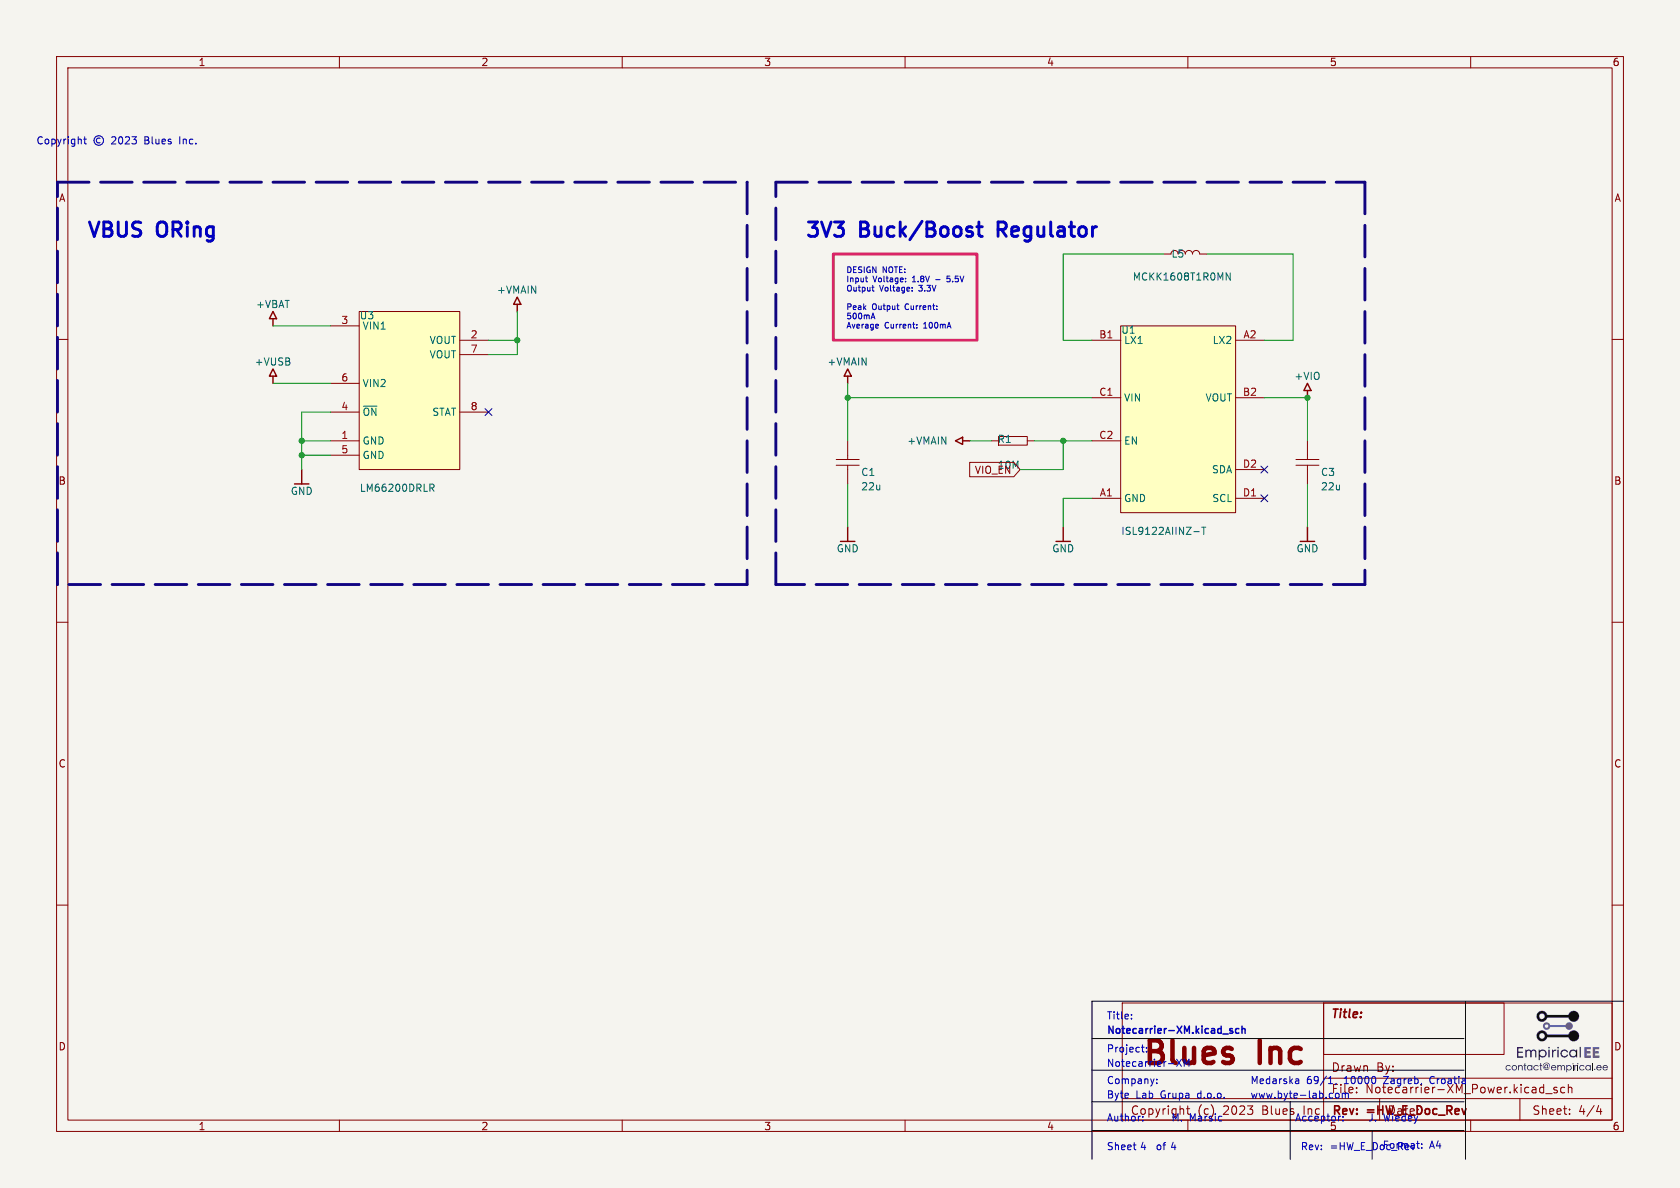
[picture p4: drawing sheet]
(kicad_sch
 (version 20250114)
 (generator "eeschema")
 (generator_version "9.0")
 (paper "A4")
 (title_block
  (rev "=HW_E_Doc_Rev")
  (company "Byte Lab Grupa d.o.o."))
 (lib_symbols
  (symbol "100378_notecarrier-xm-altium-import:+VBAT_ARROW"
   (power) (exclude_from_sim no) (in_bom yes) (on_board yes)
   (property "Reference" "#PWR" (at 0 0 0) (effects (font (size 1.27 1.27)) (hide yes)))
   (property "Value" "+VBAT" (at 0 -3.81 0) (effects (font (size 1.27 1.27))))
   (property "Footprint" "" (at 0 0 0) (effects (font (size 1.27 1.27)) (hide yes)))
   (property "Datasheet" "" (at 0 0 0) (effects (font (size 1.27 1.27)) (hide yes)))
   (property "Description" "Power symbol creates a global label with name '+VBAT'" (at 0 0 0) (effects (font (size 1.27 1.27)) (hide yes)))
   (symbol "+VBAT_ARROW_0_0"
    (polyline (pts (xy -0.635 -1.27) (xy 0.635 -1.27) (xy 0 -2.54) (xy -0.635 -1.27)) (stroke (width 0.254) (type solid)) (fill (type none)))
    (polyline (pts (xy 0 0) (xy 0 -1.27)) (stroke (width 0.254) (type solid)) (fill (type none)))
    (pin power_in line (at 0 0 0) (length 0) (hide yes) (name "+VBAT" (effects (font (size 1.27 1.27)))) (number "" (effects (font (size 1.27 1.27))))))
   (embedded_fonts no))
  (symbol "100378_notecarrier-xm-altium-import:+VIO_ARROW"
   (power) (exclude_from_sim no) (in_bom yes) (on_board yes)
   (property "Reference" "#PWR" (at 0 0 0) (effects (font (size 1.27 1.27)) (hide yes)))
   (property "Value" "+VIO" (at 0 -3.81 0) (effects (font (size 1.27 1.27))))
   (property "Footprint" "" (at 0 0 0) (effects (font (size 1.27 1.27)) (hide yes)))
   (property "Datasheet" "" (at 0 0 0) (effects (font (size 1.27 1.27)) (hide yes)))
   (property "Description" "Power symbol creates a global label with name '+VIO'" (at 0 0 0) (effects (font (size 1.27 1.27)) (hide yes)))
   (symbol "+VIO_ARROW_0_0"
    (polyline (pts (xy -0.635 -1.27) (xy 0.635 -1.27) (xy 0 -2.54) (xy -0.635 -1.27)) (stroke (width 0.254) (type solid)) (fill (type none)))
    (polyline (pts (xy 0 0) (xy 0 -1.27)) (stroke (width 0.254) (type solid)) (fill (type none)))
    (pin power_in line (at 0 0 0) (length 0) (hide yes) (name "+VIO" (effects (font (size 1.27 1.27)))) (number "" (effects (font (size 1.27 1.27))))))
   (embedded_fonts no))
  (symbol "100378_notecarrier-xm-altium-import:+VMAIN_ARROW"
   (power) (exclude_from_sim no) (in_bom yes) (on_board yes)
   (property "Reference" "#PWR" (at 0 0 0) (effects (font (size 1.27 1.27)) (hide yes)))
   (property "Value" "+VMAIN" (at 0 -3.81 0) (effects (font (size 1.27 1.27))))
   (property "Footprint" "" (at 0 0 0) (effects (font (size 1.27 1.27)) (hide yes)))
   (property "Datasheet" "" (at 0 0 0) (effects (font (size 1.27 1.27)) (hide yes)))
   (property "Description" "Power symbol creates a global label with name '+VMAIN'" (at 0 0 0) (effects (font (size 1.27 1.27)) (hide yes)))
   (symbol "+VMAIN_ARROW_0_0"
    (polyline (pts (xy -0.635 -1.27) (xy 0.635 -1.27) (xy 0 -2.54) (xy -0.635 -1.27)) (stroke (width 0.254) (type solid)) (fill (type none)))
    (polyline (pts (xy 0 0) (xy 0 -1.27)) (stroke (width 0.254) (type solid)) (fill (type none)))
    (pin power_in line (at 0 0 0) (length 0) (hide yes) (name "+VMAIN" (effects (font (size 1.27 1.27)))) (number "" (effects (font (size 1.27 1.27))))))
   (embedded_fonts no))
  (symbol "100378_notecarrier-xm-altium-import:+VUSB_ARROW"
   (power) (exclude_from_sim no) (in_bom yes) (on_board yes)
   (property "Reference" "#PWR" (at 0 0 0) (effects (font (size 1.27 1.27)) (hide yes)))
   (property "Value" "+VUSB" (at 0 -3.81 0) (effects (font (size 1.27 1.27))))
   (property "Footprint" "" (at 0 0 0) (effects (font (size 1.27 1.27)) (hide yes)))
   (property "Datasheet" "" (at 0 0 0) (effects (font (size 1.27 1.27)) (hide yes)))
   (property "Description" "Power symbol creates a global label with name '+VUSB'" (at 0 0 0) (effects (font (size 1.27 1.27)) (hide yes)))
   (symbol "+VUSB_ARROW_0_0"
    (polyline (pts (xy -0.635 -1.27) (xy 0.635 -1.27) (xy 0 -2.54) (xy -0.635 -1.27)) (stroke (width 0.254) (type solid)) (fill (type none)))
    (polyline (pts (xy 0 0) (xy 0 -1.27)) (stroke (width 0.254) (type solid)) (fill (type none)))
    (pin power_in line (at 0 0 0) (length 0) (hide yes) (name "+VUSB" (effects (font (size 1.27 1.27)))) (number "" (effects (font (size 1.27 1.27))))))
   (embedded_fonts no))
  (symbol "100378_notecarrier-xm-altium-import:GND_BAR"
   (power) (exclude_from_sim no) (in_bom yes) (on_board yes)
   (property "Reference" "#PWR" (at 0 0 0) (effects (font (size 1.27 1.27)) (hide yes)))
   (property "Value" "GND" (at 0 -3.81 0) (effects (font (size 1.27 1.27))))
   (property "Footprint" "" (at 0 0 0) (effects (font (size 1.27 1.27)) (hide yes)))
   (property "Datasheet" "" (at 0 0 0) (effects (font (size 1.27 1.27)) (hide yes)))
   (property "Description" "Power symbol creates a global label with name 'GND'" (at 0 0 0) (effects (font (size 1.27 1.27)) (hide yes)))
   (symbol "GND_BAR_0_0"
    (polyline (pts (xy -1.27 -2.54) (xy 1.27 -2.54)) (stroke (width 0.254) (type solid)) (fill (type none)))
    (polyline (pts (xy 0 0) (xy 0 -2.54)) (stroke (width 0.254) (type solid)) (fill (type none)))
    (pin power_in line (at 0 0 0) (length 0) (hide yes) (name "GND" (effects (font (size 1.27 1.27)))) (number "" (effects (font (size 1.27 1.27))))))
   (embedded_fonts no))
  (symbol "BL_Analog:root_0_ISL9122AIINZ-T_BL_Analog.SchLib" (exclude_from_sim no) (in_bom yes) (on_board yes)
   (property "Reference" "" (at 0 0 0) (effects (font (size 1.27 1.27))))
   (property "Value" "" (at 0 0 0) (effects (font (size 1.27 1.27))))
   (property "Footprint" "" (at 0 0 0) (effects (font (size 1.27 1.27)) (hide yes)))
   (property "Datasheet" "" (at 0 0 0) (effects (font (size 1.27 1.27)) (hide yes)))
   (property "Description" "IC CON BUCK-BOOST ADJ 0.5A WLCSP-8" (at 0 0 0) (effects (font (size 1.27 1.27)) (hide yes)))
   (symbol "root_0_ISL9122AIINZ-T_BL_Analog.SchLib_1_0"
    (rectangle (start 0 -20.32) (end -33.02 0) (stroke (width 0.0254) (type solid) (color 128 0 0 1)) (fill (type background)))
    (pin power_in line (at -30.48 5.08 270) (length 5.08) (name "GND" (effects (font (size 1.27 1.27)))) (number "A1" (effects (font (size 1.27 1.27)))))
    (pin input line (at -30.48 -25.4 90) (length 5.08) (name "SCL" (effects (font (size 1.27 1.27)))) (number "D1" (effects (font (size 1.27 1.27)))))
    (pin bidirectional line (at -25.4 -25.4 90) (length 5.08) (name "SDA" (effects (font (size 1.27 1.27)))) (number "D2" (effects (font (size 1.27 1.27)))))
    (pin input line (at -20.32 5.08 270) (length 5.08) (name "EN" (effects (font (size 1.27 1.27)))) (number "C2" (effects (font (size 1.27 1.27)))))
    (pin power_in line (at -12.7 5.08 270) (length 5.08) (name "VIN" (effects (font (size 1.27 1.27)))) (number "C1" (effects (font (size 1.27 1.27)))))
    (pin passive line (at -12.7 -25.4 90) (length 5.08) (name "VOUT" (effects (font (size 1.27 1.27)))) (number "B2" (effects (font (size 1.27 1.27)))))
    (pin passive line (at -2.54 5.08 270) (length 5.08) (name "LX1" (effects (font (size 1.27 1.27)))) (number "B1" (effects (font (size 1.27 1.27)))))
    (pin passive line (at -2.54 -25.4 90) (length 5.08) (name "LX2" (effects (font (size 1.27 1.27)))) (number "A2" (effects (font (size 1.27 1.27))))))
   (embedded_fonts no))
  (symbol "BL_Analog:root_0_LM66200DRLR_BL_Analog.SchLib" (exclude_from_sim no) (in_bom yes) (on_board yes)
   (property "Reference" "" (at 0 0 0) (effects (font (size 1.27 1.27))))
   (property "Value" "" (at 0 0 0) (effects (font (size 1.27 1.27))))
   (property "Footprint" "" (at 0 0 0) (effects (font (size 1.27 1.27)) (hide yes)))
   (property "Datasheet" "" (at 0 0 0) (effects (font (size 1.27 1.27)) (hide yes)))
   (property "Description" "IC, Power switch, OR Controller N+1 ORing Controller N-Channel 2:1 SOT-583" (at 0 0 0) (effects (font (size 1.27 1.27)) (hide yes)))
   (symbol "root_0_LM66200DRLR_BL_Analog.SchLib_1_0"
    (rectangle (start 0 -17.78) (end -27.94 0) (stroke (width 0.0254) (type solid) (color 128 0 0 1)) (fill (type background)))
    (pin power_in line (at -25.4 5.08 270) (length 5.08) (name "GND" (effects (font (size 1.27 1.27)))) (number "5" (effects (font (size 1.27 1.27)))))
    (pin power_in line (at -22.86 5.08 270) (length 5.08) (name "GND" (effects (font (size 1.27 1.27)))) (number "1" (effects (font (size 1.27 1.27)))))
    (pin input line (at -17.78 5.08 270) (length 5.08) (name "~{ON}" (effects (font (size 1.27 1.27)))) (number "4" (effects (font (size 1.27 1.27)))))
    (pin output line (at -17.78 -22.86 90) (length 5.08) (name "STAT" (effects (font (size 1.27 1.27)))) (number "8" (effects (font (size 1.27 1.27)))))
    (pin power_in line (at -12.7 5.08 270) (length 5.08) (name "VIN2" (effects (font (size 1.27 1.27)))) (number "6" (effects (font (size 1.27 1.27)))))
    (pin power_in line (at -7.62 -22.86 90) (length 5.08) (name "VOUT" (effects (font (size 1.27 1.27)))) (number "7" (effects (font (size 1.27 1.27)))))
    (pin power_in line (at -5.08 -22.86 90) (length 5.08) (name "VOUT" (effects (font (size 1.27 1.27)))) (number "2" (effects (font (size 1.27 1.27)))))
    (pin power_in line (at -2.54 5.08 270) (length 5.08) (name "VIN1" (effects (font (size 1.27 1.27)))) (number "3" (effects (font (size 1.27 1.27))))))
   (embedded_fonts no))
  (symbol "BL_Passive:root_0_L0603-1u-20 MCKK1608T1R0MN_BL_Passive.SchLib"
   (pin_numbers (hide yes))
   (pin_names (hide yes)) (exclude_from_sim no) (in_bom yes) (on_board yes)
   (property "Reference" "" (at 0 0 0) (effects (font (size 1.27 1.27))))
   (property "Value" "" (at 0 0 0) (effects (font (size 1.27 1.27))))
   (property "Footprint" "" (at 0 0 0) (effects (font (size 1.27 1.27)) (hide yes)))
   (property "Datasheet" "" (at 0 0 0) (effects (font (size 1.27 1.27)) (hide yes)))
   (property "Description" "Inductor 0603 1u ±20% 1.3A" (at 0 0 0) (effects (font (size 1.27 1.27)) (hide yes)))
   (symbol "root_0_L0603-1u-20 MCKK1608T1R0MN_BL_Passive.SchLib_1_0"
    (arc (start 0 2.54) (mid 0.635 1.905) (end 0 1.27) (stroke (width 0) (type solid)) (fill (type none)))
    (arc (start 0 1.27) (mid 0.635 0.635) (end 0 0) (stroke (width 0) (type solid)) (fill (type none)))
    (arc (start 0 0) (mid 0.635 -0.635) (end 0 -1.27) (stroke (width 0) (type solid)) (fill (type none)))
    (arc (start 0 -1.27) (mid 0.635 -1.905) (end 0 -2.54) (stroke (width 0) (type solid)) (fill (type none)))
    (pin passive line (at 0 3.81 270) (length 1.27) (name "1" (effects (font (size 1.27 1.27)))) (number "1" (effects (font (size 1.27 1.27)))))
    (pin passive line (at 0 -3.81 90) (length 1.27) (name "2" (effects (font (size 1.27 1.27)))) (number "2" (effects (font (size 1.27 1.27))))))
   (embedded_fonts no))
  (symbol "BL_Passive:root_0_R0402-10M-1_BL_Passive.SchLib"
   (pin_numbers (hide yes))
   (pin_names (hide yes)) (exclude_from_sim no) (in_bom yes) (on_board yes)
   (property "Reference" "" (at 0 0 0) (effects (font (size 1.27 1.27))))
   (property "Value" "" (at 0 0 0) (effects (font (size 1.27 1.27))))
   (property "Footprint" "" (at 0 0 0) (effects (font (size 1.27 1.27)) (hide yes)))
   (property "Datasheet" "" (at 0 0 0) (effects (font (size 1.27 1.27)) (hide yes)))
   (property "Description" "Resistor 10M ±1% 0402" (at 0 0 0) (effects (font (size 1.27 1.27)) (hide yes)))
   (symbol "root_0_R0402-10M-1_BL_Passive.SchLib_1_0"
    (polyline (pts (xy -0.762 3.81) (xy 0.762 3.81) (xy 0.762 -1.27) (xy -0.762 -1.27) (xy -0.762 3.81)) (stroke (width 0) (type solid)) (fill (type none)))
    (pin passive line (at 0 5.08 270) (length 1.27) (name "" (effects (font (size 1.27 1.27)))) (number "1" (effects (font (size 1.27 1.27)))))
    (pin passive line (at 0 -2.54 90) (length 1.27) (name "" (effects (font (size 1.27 1.27)))) (number "2" (effects (font (size 1.27 1.27))))))
   (embedded_fonts no))
  (symbol "BL_Passive:root_1_C0805-22u-16V-X5R_BL_Passive.SchLib"
   (pin_numbers (hide yes))
   (pin_names (hide yes)) (exclude_from_sim no) (in_bom yes) (on_board yes)
   (property "Reference" "" (at 0 0 0) (effects (font (size 1.27 1.27))))
   (property "Value" "" (at 0 0 0) (effects (font (size 1.27 1.27))))
   (property "Footprint" "" (at 0 0 0) (effects (font (size 1.27 1.27)) (hide yes)))
   (property "Datasheet" "" (at 0 0 0) (effects (font (size 1.27 1.27)) (hide yes)))
   (property "Description" "Capacitor ceramic 22u ±10% X5R 16V 0805" (at 0 0 0) (effects (font (size 1.27 1.27)) (hide yes)))
   (symbol "root_1_C0805-22u-16V-X5R_BL_Passive.SchLib_1_0"
    (polyline (pts (xy -4.572 -0.762) (xy -0.508 -0.762)) (stroke (width 0) (type solid)) (fill (type none)))
    (polyline (pts (xy -2.54 0) (xy -2.54 -0.762)) (stroke (width 0) (type solid)) (fill (type none)))
    (polyline (pts (xy -2.54 -2.54) (xy -2.54 -1.778)) (stroke (width 0) (type solid)) (fill (type none)))
    (polyline (pts (xy -0.508 -1.778) (xy -4.572 -1.778)) (stroke (width 0) (type solid)) (fill (type none)))
    (pin passive line (at -2.54 2.54 270) (length 2.54) (name "1" (effects (font (size 1.27 1.27)))) (number "1" (effects (font (size 1.27 1.27)))))
    (pin passive line (at -2.54 -5.08 90) (length 2.54) (name "2" (effects (font (size 1.27 1.27)))) (number "2" (effects (font (size 1.27 1.27))))))
   (embedded_fonts no)))
 (rectangle
  (start 172.72 44.9072)
  (end 147.32 60.1472)
  (stroke (width 0.508) (type solid) (color 218 36 103 1))
  (fill (type none)))
 (text "3V3 Buck/Boost Regulator"
  (exclude_from_sim no)
  (at 142.24 42.3672 0)
  (effects (font (size 2.54 2.54) (thickness 0.508)
    (bold yes)) (justify left bottom)))
 (text "${PROJECTNAME}"
  (exclude_from_sim no)
  (at 195.58 188.9252 0)
  (effects (font (size 1.27 1.27)) (justify left bottom)))
 (text "Acceptor:"
  (exclude_from_sim no)
  (at 228.854 198.5772 0)
  (effects (font (size 1.27 1.27)) (justify left bottom)))
 (text "${##}"
  (exclude_from_sim no)
  (at 206.756 203.6572 0)
  (effects (font (size 1.27 1.27)) (justify left bottom)))
 (text "Sheet"
  (exclude_from_sim no)
  (at 195.58 203.6572 0)
  (effects (font (size 1.27 1.27)) (justify left bottom)))
 (text "Rev:"
  (exclude_from_sim no)
  (at 229.87 203.6572 0)
  (effects (font (size 1.27 1.27)) (justify left bottom)))
 (text "Format: A4"
  (exclude_from_sim no)
  (at 244.348 203.4032 0)
  (effects (font (size 1.27 1.27)) (justify left bottom)))
 (text "${ADDRESS1}"
  (exclude_from_sim no)
  (at 220.98 191.9732 0)
  (effects (font (size 1.27 1.27)) (justify left bottom)))
 (text "${WEB}"
  (exclude_from_sim no)
  (at 220.98 194.5132 0)
  (effects (font (size 1.27 1.27)) (justify left bottom)))
 (text "Title:"
  (exclude_from_sim no)
  (at 195.58 180.5432 0)
  (effects (font (size 1.27 1.27)) (justify left bottom)))
 (text "${#}"
  (exclude_from_sim no)
  (at 201.422 203.6572 0)
  (effects (font (size 1.27 1.27)) (justify left bottom)))
 (text "Author:"
  (exclude_from_sim no)
  (at 195.58 198.5772 0)
  (effects (font (size 1.27 1.27)) (justify left bottom)))
 (text "of"
  (exclude_from_sim no)
  (at 204.216 203.6572 0)
  (effects (font (size 1.27 1.27)) (justify left bottom)))
 (text "${FILENAME}"
  (exclude_from_sim no)
  (at 195.58 183.0832 0)
  (effects (font (size 1.27 1.27) (thickness 0.254)
    (bold yes)) (justify left bottom)))
 (text "Copyright © 2023 Blues Inc."
  (exclude_from_sim no)
  (at 6.35 25.8572 0)
  (effects (font (size 1.27 1.27)) (justify left bottom)))
 (text "${REVISION}"
  (exclude_from_sim no)
  (at 234.95 203.6572 0)
  (effects (font (size 1.27 1.27)) (justify left bottom)))
 (text "${AUTHOR}"
  (exclude_from_sim no)
  (at 207.01 198.5772 0)
  (effects (font (size 1.27 1.27)) (justify left bottom)))
 (text "${ACCEPTOR}"
  (exclude_from_sim no)
  (at 241.808 198.5772 0)
  (effects (font (size 1.27 1.27)) (justify left bottom)))
 (text "VBUS ORing"
  (exclude_from_sim no)
  (at 15.24 42.3672 0)
  (effects (font (size 2.54 2.54) (thickness 0.508)
    (bold yes)) (justify left bottom)))
 (text "Project:"
  (exclude_from_sim no)
  (at 195.58 186.3852 0)
  (effects (font (size 1.27 1.27)) (justify left bottom)))
 (text "Company:"
  (exclude_from_sim no)
  (at 195.58 191.9732 0)
  (effects (font (size 1.27 1.27)) (justify left bottom)))
 (text "${COMPANY}"
  (exclude_from_sim no)
  (at 195.58 194.5132 0)
  (effects (font (size 1.27 1.27)) (justify left bottom)))
 (text_box "DESIGN NOTE:\nInput Voltage: 1.8V - 5.5V\nOutput Voltage: 3.3V\n\nPeak Output Current: 500mA\nAverage Current: 100mA"
  (exclude_from_sim no)
  (at 172.72 46.1772 0)
  (size -24.13 12.7)
  (margins 0.9525 0.9525 0.9525 0.9525)
  (stroke (width -0.0001) (type default) (color 0 0 0 1))
  (fill (type none))
  (effects (font (size 1.016 1.016)) (justify left top)))
 (junction
  (at 91.44 60.1472)
  (diameter 0)
  (color 0 0 0 0))
 (junction
  (at 53.34 77.9272)
  (diameter 0)
  (color 0 0 0 0))
 (junction
  (at 53.34 80.4672)
  (diameter 0)
  (color 0 0 0 0))
 (junction
  (at 187.96 77.9272)
  (diameter 0)
  (color 0 0 0 0))
 (junction
  (at 149.86 70.3072)
  (diameter 0)
  (color 0 0 0 0))
 (junction
  (at 231.14 70.3072)
  (diameter 0)
  (color 0 0 0 0))
 (no_connect
  (at 223.52 83.0072))
 (no_connect
  (at 86.36 72.8472))
 (no_connect
  (at 223.52 88.0872))
 (polyline
  (pts (xy 259.08 204.9272) (xy 259.08 176.9872))
  (stroke (width 0.0254) (type solid) (color 0 0 0 1)))
 (wire
  (pts (xy 53.34 83.0072) (xy 53.34 80.4672))
  (stroke (width 0) (type default)))
 (wire
  (pts (xy 187.96 93.1672) (xy 187.96 88.0872))
  (stroke (width 0) (type default)))
 (polyline
  (pts (xy 258.826 183.5912) (xy 193.04 183.5912))
  (stroke (width 0.0254) (type solid) (color 0 0 0 1)))
 (polyline
  (pts (xy 10.16 103.3272) (xy 10.16 32.2072))
  (stroke (width 0.508) (type dash) (color 17 3 127 1)))
 (polyline
  (pts (xy 241.3 32.2072) (xy 241.3 103.3272))
  (stroke (width 0.508) (type dash) (color 17 3 127 1)))
 (wire
  (pts (xy 228.6 44.9072) (xy 228.6 60.1472))
  (stroke (width 0) (type default)))
 (wire
  (pts (xy 91.44 60.1472) (xy 91.44 55.0672))
  (stroke (width 0) (type default)))
 (polyline
  (pts (xy 193.04 204.9272) (xy 193.04 176.9872))
  (stroke (width 0.0254) (type solid) (color 0 0 0 1)))
 (wire
  (pts (xy 231.14 77.9272) (xy 231.14 70.3072))
  (stroke (width 0) (type default)))
 (wire
  (pts (xy 187.96 44.9072) (xy 205.74 44.9072))
  (stroke (width 0) (type default)))
 (wire
  (pts (xy 228.6 60.1472) (xy 223.52 60.1472))
  (stroke (width 0) (type default)))
 (polyline
  (pts (xy 258.826 194.7672) (xy 193.04 194.7672))
  (stroke (width 0.0254) (type solid) (color 0 0 0 1)))
 (wire
  (pts (xy 53.34 80.4672) (xy 53.34 77.9272))
  (stroke (width 0) (type default)))
 (wire
  (pts (xy 149.86 70.3072) (xy 149.86 67.7672))
  (stroke (width 0) (type default)))
 (polyline
  (pts (xy 137.16 103.3272) (xy 137.16 32.2072))
  (stroke (width 0.508) (type dash) (color 17 3 127 1)))
 (wire
  (pts (xy 193.04 70.3072) (xy 149.86 70.3072))
  (stroke (width 0) (type default)))
 (wire
  (pts (xy 187.96 83.0072) (xy 187.96 77.9272))
  (stroke (width 0) (type default)))
 (polyline
  (pts (xy 132.08 103.3272) (xy 10.16 103.3272))
  (stroke (width 0.508) (type dash) (color 17 3 127 1)))
 (polyline
  (pts (xy 241.3 103.3272) (xy 137.16 103.3272))
  (stroke (width 0.508) (type dash) (color 17 3 127 1)))
 (polyline
  (pts (xy 258.826 199.8472) (xy 193.04 199.8472))
  (stroke (width 0.0254) (type solid) (color 0 0 0 1)))
 (wire
  (pts (xy 91.44 62.6872) (xy 91.44 60.1472))
  (stroke (width 0) (type default)))
 (wire
  (pts (xy 58.42 80.4672) (xy 53.34 80.4672))
  (stroke (width 0) (type default)))
 (wire
  (pts (xy 231.14 70.3072) (xy 223.52 70.3072))
  (stroke (width 0) (type default)))
 (polyline
  (pts (xy 193.04 176.9872) (xy 287.02 176.9872))
  (stroke (width 0.0254) (type solid) (color 0 0 0 1)))
 (polyline
  (pts (xy 228.092 199.8472) (xy 228.092 204.9272))
  (stroke (width 0.0254) (type solid) (color 0 0 0 1)))
 (wire
  (pts (xy 149.86 93.1672) (xy 149.86 85.5472))
  (stroke (width 0) (type default)))
 (wire
  (pts (xy 171.45 77.9272) (xy 175.26 77.9272))
  (stroke (width 0) (type default)))
 (wire
  (pts (xy 187.96 88.0872) (xy 193.04 88.0872))
  (stroke (width 0) (type default)))
 (wire
  (pts (xy 48.26 67.7672) (xy 58.42 67.7672))
  (stroke (width 0) (type default)))
 (wire
  (pts (xy 53.34 72.8472) (xy 53.34 77.9272))
  (stroke (width 0) (type default)))
 (polyline
  (pts (xy 10.16 32.2072) (xy 132.08 32.2072))
  (stroke (width 0.508) (type dash) (color 17 3 127 1)))
 (wire
  (pts (xy 149.86 70.3072) (xy 149.86 77.9272))
  (stroke (width 0) (type default)))
 (wire
  (pts (xy 213.36 44.9072) (xy 228.6 44.9072))
  (stroke (width 0) (type default)))
 (wire
  (pts (xy 180.34 83.0072) (xy 187.96 83.0072))
  (stroke (width 0) (type default)))
 (wire
  (pts (xy 193.04 60.1472) (xy 187.96 60.1472))
  (stroke (width 0) (type default)))
 (polyline
  (pts (xy 258.826 189.1792) (xy 193.04 189.1792))
  (stroke (width 0.0254) (type solid) (color 0 0 0 1)))
 (polyline
  (pts (xy 242.57 199.8472) (xy 242.57 204.9272))
  (stroke (width 0.0254) (type solid) (color 0 0 0 1)))
 (polyline
  (pts (xy 132.08 32.2072) (xy 132.08 103.3272))
  (stroke (width 0.508) (type dash) (color 17 3 127 1)))
 (polyline
  (pts (xy 228.092 194.7672) (xy 228.092 199.8472))
  (stroke (width 0.0254) (type solid) (color 0 0 0 1)))
 (wire
  (pts (xy 48.26 57.6072) (xy 58.42 57.6072))
  (stroke (width 0) (type default)))
 (wire
  (pts (xy 53.34 77.9272) (xy 58.42 77.9272))
  (stroke (width 0) (type default)))
 (wire
  (pts (xy 187.96 77.9272) (xy 193.04 77.9272))
  (stroke (width 0) (type default)))
 (polyline
  (pts (xy 137.16 32.2072) (xy 241.3 32.2072))
  (stroke (width 0.508) (type dash) (color 17 3 127 1)))
 (wire
  (pts (xy 86.36 62.6872) (xy 91.44 62.6872))
  (stroke (width 0) (type default)))
 (wire
  (pts (xy 58.42 72.8472) (xy 53.34 72.8472))
  (stroke (width 0) (type default)))
 (wire
  (pts (xy 187.96 60.1472) (xy 187.96 44.9072))
  (stroke (width 0) (type default)))
 (wire
  (pts (xy 231.14 93.1672) (xy 231.14 85.5472))
  (stroke (width 0) (type default)))
 (wire
  (pts (xy 86.36 60.1472) (xy 91.44 60.1472))
  (stroke (width 0) (type default)))
 (wire
  (pts (xy 182.88 77.9272) (xy 187.96 77.9272))
  (stroke (width 0) (type default)))
 (global_label "VIO_EN"
  (shape input)
  (at 180.34 83.0072 180)
  (effects (font (size 1.27 1.27)) (justify right))
  (property "Intersheetrefs" "${INTERSHEET_REFS}" (at 180.34 83.0072 0) (effects (font (size 1.27 1.27)) (hide yes))))
 (symbol
  (lib_id "100378_notecarrier-xm-altium-import:GND_BAR")
  (at 149.86 93.1672 0)
  (unit 1)
  (exclude_from_sim no)
  (in_bom yes)
  (on_board yes)
  (dnp no)
  (property "Reference" "#PWR0139" (at 149.86 93.1672 0) (effects (font (size 1.27 1.27)) (hide yes)))
  (property "Value" "GND" (at 149.86 96.9772 0) (effects (font (size 1.27 1.27))))
  (property "Footprint" "" (at 149.86 93.1672 0) (effects (font (size 1.27 1.27))))
  (property "Datasheet" "" (at 149.86 93.1672 0) (effects (font (size 1.27 1.27))))
  (property "Description" "" (at 149.86 93.1672 0) (effects (font (size 1.27 1.27))))
  (pin ""))
 (symbol
  (lib_id "100378_notecarrier-xm-altium-import:+VIO_ARROW")
  (at 231.14 70.3072 180)
  (unit 1)
  (exclude_from_sim no)
  (in_bom yes)
  (on_board yes)
  (dnp no)
  (property "Reference" "#PWR0140" (at 231.14 70.3072 0) (effects (font (size 1.27 1.27)) (hide yes)))
  (property "Value" "+VIO" (at 231.14 66.4972 0) (effects (font (size 1.27 1.27))))
  (property "Footprint" "" (at 231.14 70.3072 0) (effects (font (size 1.27 1.27))))
  (property "Datasheet" "" (at 231.14 70.3072 0) (effects (font (size 1.27 1.27))))
  (property "Description" "" (at 231.14 70.3072 0) (effects (font (size 1.27 1.27))))
  (pin ""))
 (symbol
  (lib_id "100378_notecarrier-xm-altium-import:GND_BAR")
  (at 53.34 83.0072 0)
  (unit 1)
  (exclude_from_sim no)
  (in_bom yes)
  (on_board yes)
  (dnp no)
  (property "Reference" "#PWR0141" (at 53.34 83.0072 0) (effects (font (size 1.27 1.27)) (hide yes)))
  (property "Value" "GND" (at 53.34 86.8172 0) (effects (font (size 1.27 1.27))))
  (property "Footprint" "" (at 53.34 83.0072 0) (effects (font (size 1.27 1.27))))
  (property "Datasheet" "" (at 53.34 83.0072 0) (effects (font (size 1.27 1.27))))
  (property "Description" "" (at 53.34 83.0072 0) (effects (font (size 1.27 1.27))))
  (pin ""))
 (symbol
  (lib_id "BL_Analog:root_0_LM66200DRLR_BL_Analog.SchLib")
  (at 63.5 55.0672 90)
  (unit 1)
  (exclude_from_sim no)
  (in_bom yes)
  (on_board yes)
  (dnp no)
  (property "Reference" "U3" (at 63.5 55.0672 90) (effects (font (size 1.27 1.27)) (justify right bottom)))
  (property "Value" "LM66200DRLR" (at 63.5 85.5472 90) (effects (font (size 1.27 1.27)) (justify right bottom)))
  (property "Footprint" "SOT-583" (at 63.5 55.0672 0) (effects (font (size 1.27 1.27)) (hide yes)))
  (property "Datasheet" "" (at 63.5 55.0672 0) (effects (font (size 1.27 1.27)) (hide yes)))
  (property "Description" "IC, Power switch, OR Controller N+1 ORing Controller N-Channel 2:1 SOT-583" (at 63.5 55.0672 0) (effects (font (size 1.27 1.27)) (hide yes)))
  (property "CHECKED_BY" "Hamin" (at 57.912 100.7872 90) (effects (font (size 1.27 1.27)) (justify right bottom) (hide yes)))
  (property "DATEMODIFIED" "06-02-2023" (at 57.912 100.7872 90) (effects (font (size 1.27 1.27)) (justify right bottom) (hide yes)))
  (property "DRAWN_BY" "Golubic" (at 57.912 100.7872 90) (effects (font (size 1.27 1.27)) (justify right bottom) (hide yes)))
  (property "MANUFACTURER PART NUMBER" "LM66200DRLR" (at 57.912 100.7872 90) (effects (font (size 1.27 1.27)) (justify right bottom) (hide yes)))
  (property "MANUFACTURER" "Texas Instruments" (at 57.912 100.7872 90) (effects (font (size 1.27 1.27)) (justify right bottom) (hide yes)))
  (property "NOTE" "*" (at 57.912 100.7872 90) (effects (font (size 1.27 1.27)) (justify right bottom) (hide yes)))
  (property "BL PART NUMBER" "2007-318" (at 57.912 100.7872 90) (effects (font (size 1.27 1.27)) (justify right bottom) (hide yes)))
  (property "SUPPLIER 1" "Digi-Key" (at 50.292 49.9872 90) (effects (font (size 1.27 1.27)) (justify right bottom) (hide yes)))
  (property "SUPPLIER PART NUMBER 1" "296-LM66200DRLRTR-ND" (at 50.292 49.9872 90) (effects (font (size 1.27 1.27)) (justify right bottom) (hide yes)))
  (pin "3")
  (pin "4")
  (pin "5")
  (pin "8")
  (pin "6")
  (pin "2")
  (pin "7")
  (pin "1"))
 (symbol
  (lib_id "100378_notecarrier-xm-altium-import:+VMAIN_ARROW")
  (at 171.45 77.9272 270)
  (unit 1)
  (exclude_from_sim no)
  (in_bom yes)
  (on_board yes)
  (dnp no)
  (property "Reference" "#PWR0142" (at 171.45 77.9272 0) (effects (font (size 1.27 1.27)) (hide yes)))
  (property "Value" "+VMAIN" (at 167.64 77.9272 90) (effects (font (size 1.27 1.27)) (justify right)))
  (property "Footprint" "" (at 171.45 77.9272 0) (effects (font (size 1.27 1.27))))
  (property "Datasheet" "" (at 171.45 77.9272 0) (effects (font (size 1.27 1.27))))
  (property "Description" "" (at 171.45 77.9272 0) (effects (font (size 1.27 1.27))))
  (pin ""))
 (symbol
  (lib_id "100378_notecarrier-xm-altium-import:GND_BAR")
  (at 187.96 93.1672 0)
  (unit 1)
  (exclude_from_sim no)
  (in_bom yes)
  (on_board yes)
  (dnp no)
  (property "Reference" "#PWR0143" (at 187.96 93.1672 0) (effects (font (size 1.27 1.27)) (hide yes)))
  (property "Value" "GND" (at 187.96 96.9772 0) (effects (font (size 1.27 1.27))))
  (property "Footprint" "" (at 187.96 93.1672 0) (effects (font (size 1.27 1.27))))
  (property "Datasheet" "" (at 187.96 93.1672 0) (effects (font (size 1.27 1.27))))
  (property "Description" "" (at 187.96 93.1672 0) (effects (font (size 1.27 1.27))))
  (pin ""))
 (symbol
  (lib_id "100378_notecarrier-xm-altium-import:+VUSB_ARROW")
  (at 48.26 67.7672 180)
  (unit 1)
  (exclude_from_sim no)
  (in_bom yes)
  (on_board yes)
  (dnp no)
  (property "Reference" "#PWR0144" (at 48.26 67.7672 0) (effects (font (size 1.27 1.27)) (hide yes)))
  (property "Value" "+VUSB" (at 48.26 63.9572 0) (effects (font (size 1.27 1.27))))
  (property "Footprint" "" (at 48.26 67.7672 0) (effects (font (size 1.27 1.27))))
  (property "Datasheet" "" (at 48.26 67.7672 0) (effects (font (size 1.27 1.27))))
  (property "Description" "" (at 48.26 67.7672 0) (effects (font (size 1.27 1.27))))
  (pin ""))
 (symbol
  (lib_id "100378_notecarrier-xm-altium-import:+VMAIN_ARROW")
  (at 91.44 55.0672 180)
  (unit 1)
  (exclude_from_sim no)
  (in_bom yes)
  (on_board yes)
  (dnp no)
  (property "Reference" "#PWR0145" (at 91.44 55.0672 0) (effects (font (size 1.27 1.27)) (hide yes)))
  (property "Value" "+VMAIN" (at 91.44 51.2572 0) (effects (font (size 1.27 1.27))))
  (property "Footprint" "" (at 91.44 55.0672 0) (effects (font (size 1.27 1.27))))
  (property "Datasheet" "" (at 91.44 55.0672 0) (effects (font (size 1.27 1.27))))
  (property "Description" "" (at 91.44 55.0672 0) (effects (font (size 1.27 1.27))))
  (pin ""))
 (symbol
  (lib_id "BL_Analog:root_0_ISL9122AIINZ-T_BL_Analog.SchLib")
  (at 198.12 57.6072 90)
  (unit 1)
  (exclude_from_sim no)
  (in_bom yes)
  (on_board yes)
  (dnp no)
  (property "Reference" "U1" (at 198.12 57.6072 90) (effects (font (size 1.27 1.27)) (justify right bottom)))
  (property "Value" "ISL9122AIINZ-T" (at 198.12 93.1672 90) (effects (font (size 1.27 1.27)) (justify right bottom)))
  (property "Footprint" "BL_Components.PcbLib:BGA8N40P2X4_180x100x50" (at 198.12 57.6072 0) (effects (font (size 1.27 1.27)) (hide yes)))
  (property "Datasheet" "" (at 198.12 57.6072 0) (effects (font (size 1.27 1.27)) (hide yes)))
  (property "Description" "IC CON BUCK-BOOST ADJ 0.5A WLCSP-8" (at 198.12 57.6072 0) (effects (font (size 1.27 1.27)) (hide yes)))
  (property "MANUFACTURER PART NUMBER" "ISL9122AIINZ-T" (at 192.532 67.2592 90) (effects (font (size 1.27 1.27)) (justify right bottom) (hide yes)))
  (property "DATEMODIFIED" "13-01-2023" (at 192.532 67.2592 90) (effects (font (size 1.27 1.27)) (justify right bottom) (hide yes)))
  (property "CHECKED_BY" "Hlupic" (at 192.532 67.2592 90) (effects (font (size 1.27 1.27)) (justify right bottom) (hide yes)))
  (property "DRAWN_BY" "Marsic" (at 192.532 67.2592 90) (effects (font (size 1.27 1.27)) (justify right bottom) (hide yes)))
  (property "MANUFACTURER" "Renesas" (at 192.532 67.2592 90) (effects (font (size 1.27 1.27)) (justify right bottom) (hide yes)))
  (property "BL PART NUMBER" "2007-147" (at 192.532 67.2592 90) (effects (font (size 1.27 1.27)) (justify right bottom) (hide yes)))
  (property "NOTE" "*" (at 192.532 67.2592 90) (effects (font (size 1.27 1.27)) (justify right bottom) (hide yes)))
  (pin "C1")
  (pin "B1")
  (pin "A2")
  (pin "A1")
  (pin "B2")
  (pin "C2")
  (pin "D2")
  (pin "D1"))
 (symbol
  (lib_id "100378_notecarrier-xm-altium-import:+VBAT_ARROW")
  (at 48.26 57.6072 180)
  (unit 1)
  (exclude_from_sim no)
  (in_bom yes)
  (on_board yes)
  (dnp no)
  (property "Reference" "#PWR0146" (at 48.26 57.6072 0) (effects (font (size 1.27 1.27)) (hide yes)))
  (property "Value" "+VBAT" (at 48.26 53.7972 0) (effects (font (size 1.27 1.27))))
  (property "Footprint" "" (at 48.26 57.6072 0) (effects (font (size 1.27 1.27))))
  (property "Datasheet" "" (at 48.26 57.6072 0) (effects (font (size 1.27 1.27))))
  (property "Description" "" (at 48.26 57.6072 0) (effects (font (size 1.27 1.27))))
  (pin ""))
 (symbol
  (lib_id "BL_Passive:root_0_L0603-1u-20 MCKK1608T1R0MN_BL_Passive.SchLib")
  (at 209.55 44.9072 90)
  (unit 1)
  (exclude_from_sim no)
  (in_bom yes)
  (on_board yes)
  (dnp no)
  (property "Reference" "L5" (at 207.01 44.1452 90) (effects (font (size 1.27 1.27)) (justify right bottom)))
  (property "Value" "MCKK1608T1R0MN" (at 200.152 48.2092 90) (effects (font (size 1.27 1.27)) (justify right bottom)))
  (property "Footprint" "BL_Passive.PcbLib:L-0603" (at 209.55 44.9072 0) (effects (font (size 1.27 1.27)) (hide yes)))
  (property "Datasheet" "" (at 209.55 44.9072 0) (effects (font (size 1.27 1.27)) (hide yes)))
  (property "Description" "Inductor 0603 1u ±20% 1.3A" (at 209.55 44.9072 0) (effects (font (size 1.27 1.27)) (hide yes)))
  (property "MANUFACTURER PART NUMBER" "MCKK1608T1R0MN" (at 203.962 54.5592 90) (effects (font (size 1.27 1.27)) (justify right bottom) (hide yes)))
  (property "DATEMODIFIED" "30-01-2020" (at 203.962 54.5592 90) (effects (font (size 1.27 1.27)) (justify right bottom) (hide yes)))
  (property "CHECKED_BY" "Hlupic" (at 203.962 54.5592 90) (effects (font (size 1.27 1.27)) (justify right bottom) (hide yes)))
  (property "DRAWN_BY" "Fumic" (at 203.962 54.5592 90) (effects (font (size 1.27 1.27)) (justify right bottom) (hide yes)))
  (property "MANUFACTURER" "Taiyo Yuden" (at 203.962 54.5592 90) (effects (font (size 1.27 1.27)) (justify right bottom) (hide yes)))
  (property "BL PART NUMBER" "2003-989" (at 203.962 54.5592 90) (effects (font (size 1.27 1.27)) (justify right bottom) (hide yes)))
  (property "NOTE" "*" (at 203.962 54.5592 90) (effects (font (size 1.27 1.27)) (justify right bottom) (hide yes)))
  (property "SUPPLIER 1" "Digi-Key" (at 205.232 42.8752 90) (effects (font (size 1.27 1.27)) (justify right bottom) (hide yes)))
  (property "SUPPLIER PART NUMBER 1" "587-5973-1-ND" (at 205.232 42.8752 90) (effects (font (size 1.27 1.27)) (justify right bottom) (hide yes)))
  (pin "1")
  (pin "2"))
 (symbol
  (lib_id "100378_notecarrier-xm-altium-import:GND_BAR")
  (at 231.14 93.1672 0)
  (unit 1)
  (exclude_from_sim no)
  (in_bom yes)
  (on_board yes)
  (dnp no)
  (property "Reference" "#PWR0147" (at 231.14 93.1672 0) (effects (font (size 1.27 1.27)) (hide yes)))
  (property "Value" "GND" (at 231.14 96.9772 0) (effects (font (size 1.27 1.27))))
  (property "Footprint" "" (at 231.14 93.1672 0) (effects (font (size 1.27 1.27))))
  (property "Datasheet" "" (at 231.14 93.1672 0) (effects (font (size 1.27 1.27))))
  (property "Description" "" (at 231.14 93.1672 0) (effects (font (size 1.27 1.27))))
  (pin ""))
 (symbol
  (lib_id "BL_Passive:root_1_C0805-22u-16V-X5R_BL_Passive.SchLib")
  (at 147.32 83.0072 180)
  (unit 1)
  (exclude_from_sim no)
  (in_bom yes)
  (on_board yes)
  (dnp no)
  (property "Reference" "C1" (at 152.146 82.7532 0) (effects (font (size 1.27 1.27)) (justify right bottom)))
  (property "Value" "22u" (at 152.146 85.2932 0) (effects (font (size 1.27 1.27)) (justify right bottom)))
  (property "Footprint" "C-0805" (at 147.32 83.0072 0) (effects (font (size 1.27 1.27)) (hide yes)))
  (property "Datasheet" "" (at 147.32 83.0072 0) (effects (font (size 1.27 1.27)) (hide yes)))
  (property "Description" "Capacitor ceramic 22u ±10% X5R 16V 0805" (at 147.32 83.0072 0) (effects (font (size 1.27 1.27)) (hide yes)))
  (property "BL PART NUMBER" "2006-222" (at 147.574 77.4192 0) (effects (font (size 1.27 1.27)) (justify right bottom) (hide yes)))
  (property "MANUFACTURER" "N/A" (at 147.574 77.4192 0) (effects (font (size 1.27 1.27)) (justify right bottom) (hide yes)))
  (property "MANUFACTURER PART NUMBER" "N/A" (at 147.574 77.4192 0) (effects (font (size 1.27 1.27)) (justify right bottom) (hide yes)))
  (property "DRAWN_BY" "Fumic" (at 147.574 77.4192 0) (effects (font (size 1.27 1.27)) (justify right bottom) (hide yes)))
  (property "DATEMODIFIED" "28-07-2022" (at 147.574 77.4192 0) (effects (font (size 1.27 1.27)) (justify right bottom) (hide yes)))
  (property "CHECKED_BY" "Hamin" (at 147.574 77.4192 0) (effects (font (size 1.27 1.27)) (justify right bottom) (hide yes)))
  (property "SUPPLIER 1" "" (at 147.574 77.4192 0) (effects (font (size 1.27 1.27)) (justify right bottom) (hide yes)))
  (property "SUPPLIER PART NUMBER 1" "" (at 147.574 77.4192 0) (effects (font (size 1.27 1.27)) (justify right bottom) (hide yes)))
  (pin "1")
  (pin "2"))
 (symbol
  (lib_id "BL_Passive:root_0_R0402-10M-1_BL_Passive.SchLib")
  (at 180.34 77.9272 90)
  (unit 1)
  (exclude_from_sim no)
  (in_bom yes)
  (on_board yes)
  (dnp no)
  (property "Reference" "R1" (at 176.276 76.9112 90) (effects (font (size 1.27 1.27)) (justify right bottom)))
  (property "Value" "10M" (at 176.276 81.4832 90) (effects (font (size 1.27 1.27)) (justify right bottom)))
  (property "Footprint" "BL_Passive.PcbLib:R-0402" (at 180.34 77.9272 0) (effects (font (size 1.27 1.27)) (hide yes)))
  (property "Datasheet" "" (at 180.34 77.9272 0) (effects (font (size 1.27 1.27)) (hide yes)))
  (property "Description" "Resistor 10M ±1% 0402" (at 180.34 77.9272 0) (effects (font (size 1.27 1.27)) (hide yes)))
  (property "MANUFACTURER PART NUMBER" "N/A" (at 174.752 87.5792 90) (effects (font (size 1.27 1.27)) (justify right bottom) (hide yes)))
  (property "DATEMODIFIED" "24-05-2016" (at 174.752 87.5792 90) (effects (font (size 1.27 1.27)) (justify right bottom) (hide yes)))
  (property "CHECKED_BY" "Dodig" (at 174.752 87.5792 90) (effects (font (size 1.27 1.27)) (justify right bottom) (hide yes)))
  (property "DRAWN_BY" "Zvonc" (at 174.752 87.5792 90) (effects (font (size 1.27 1.27)) (justify right bottom) (hide yes)))
  (property "MANUFACTURER" "N/A" (at 174.752 87.5792 90) (effects (font (size 1.27 1.27)) (justify right bottom) (hide yes)))
  (property "BL PART NUMBER" "2002-832" (at 174.752 87.5792 90) (effects (font (size 1.27 1.27)) (justify right bottom) (hide yes)))
  (property "NOTE" "*" (at 174.752 87.5792 90) (effects (font (size 1.27 1.27)) (justify right bottom) (hide yes)))
  (property "SUPPLIER 1" "Digi-Key" (at 174.752 75.8952 90) (effects (font (size 1.27 1.27)) (justify right bottom) (hide yes)))
  (property "SUPPLIER PART NUMBER 1" "RC0402FR-0710ML" (at 174.752 75.8952 90) (effects (font (size 1.27 1.27)) (justify right bottom) (hide yes)))
  (pin "2")
  (pin "1"))
 (symbol
  (lib_id "100378_notecarrier-xm-altium-import:+VMAIN_ARROW")
  (at 149.86 67.7672 180)
  (unit 1)
  (exclude_from_sim no)
  (in_bom yes)
  (on_board yes)
  (dnp no)
  (property "Reference" "#PWR0148" (at 149.86 67.7672 0) (effects (font (size 1.27 1.27)) (hide yes)))
  (property "Value" "+VMAIN" (at 149.86 63.9572 0) (effects (font (size 1.27 1.27))))
  (property "Footprint" "" (at 149.86 67.7672 0) (effects (font (size 1.27 1.27))))
  (property "Datasheet" "" (at 149.86 67.7672 0) (effects (font (size 1.27 1.27))))
  (property "Description" "" (at 149.86 67.7672 0) (effects (font (size 1.27 1.27))))
  (pin ""))
 (symbol
  (lib_id "BL_Passive:root_1_C0805-22u-16V-X5R_BL_Passive.SchLib")
  (at 228.6 83.0072 180)
  (unit 1)
  (exclude_from_sim no)
  (in_bom yes)
  (on_board yes)
  (dnp no)
  (property "Reference" "C3" (at 233.426 82.7532 0) (effects (font (size 1.27 1.27)) (justify right bottom)))
  (property "Value" "22u" (at 233.426 85.2932 0) (effects (font (size 1.27 1.27)) (justify right bottom)))
  (property "Footprint" "C-0805" (at 228.6 83.0072 0) (effects (font (size 1.27 1.27)) (hide yes)))
  (property "Datasheet" "" (at 228.6 83.0072 0) (effects (font (size 1.27 1.27)) (hide yes)))
  (property "Description" "Capacitor ceramic 22u ±10% X5R 16V 0805" (at 228.6 83.0072 0) (effects (font (size 1.27 1.27)) (hide yes)))
  (property "BL PART NUMBER" "2006-222" (at 228.854 77.4192 0) (effects (font (size 1.27 1.27)) (justify right bottom) (hide yes)))
  (property "MANUFACTURER" "N/A" (at 228.854 77.4192 0) (effects (font (size 1.27 1.27)) (justify right bottom) (hide yes)))
  (property "MANUFACTURER PART NUMBER" "N/A" (at 228.854 77.4192 0) (effects (font (size 1.27 1.27)) (justify right bottom) (hide yes)))
  (property "DRAWN_BY" "Fumic" (at 228.854 77.4192 0) (effects (font (size 1.27 1.27)) (justify right bottom) (hide yes)))
  (property "DATEMODIFIED" "28-07-2022" (at 228.854 77.4192 0) (effects (font (size 1.27 1.27)) (justify right bottom) (hide yes)))
  (property "CHECKED_BY" "Hamin" (at 228.854 77.4192 0) (effects (font (size 1.27 1.27)) (justify right bottom) (hide yes)))
  (property "SUPPLIER 1" "" (at 228.854 77.4192 0) (effects (font (size 1.27 1.27)) (justify right bottom) (hide yes)))
  (property "SUPPLIER PART NUMBER 1" "" (at 228.854 77.4192 0) (effects (font (size 1.27 1.27)) (justify right bottom) (hide yes)))
  (pin "1")
  (pin "2")))
